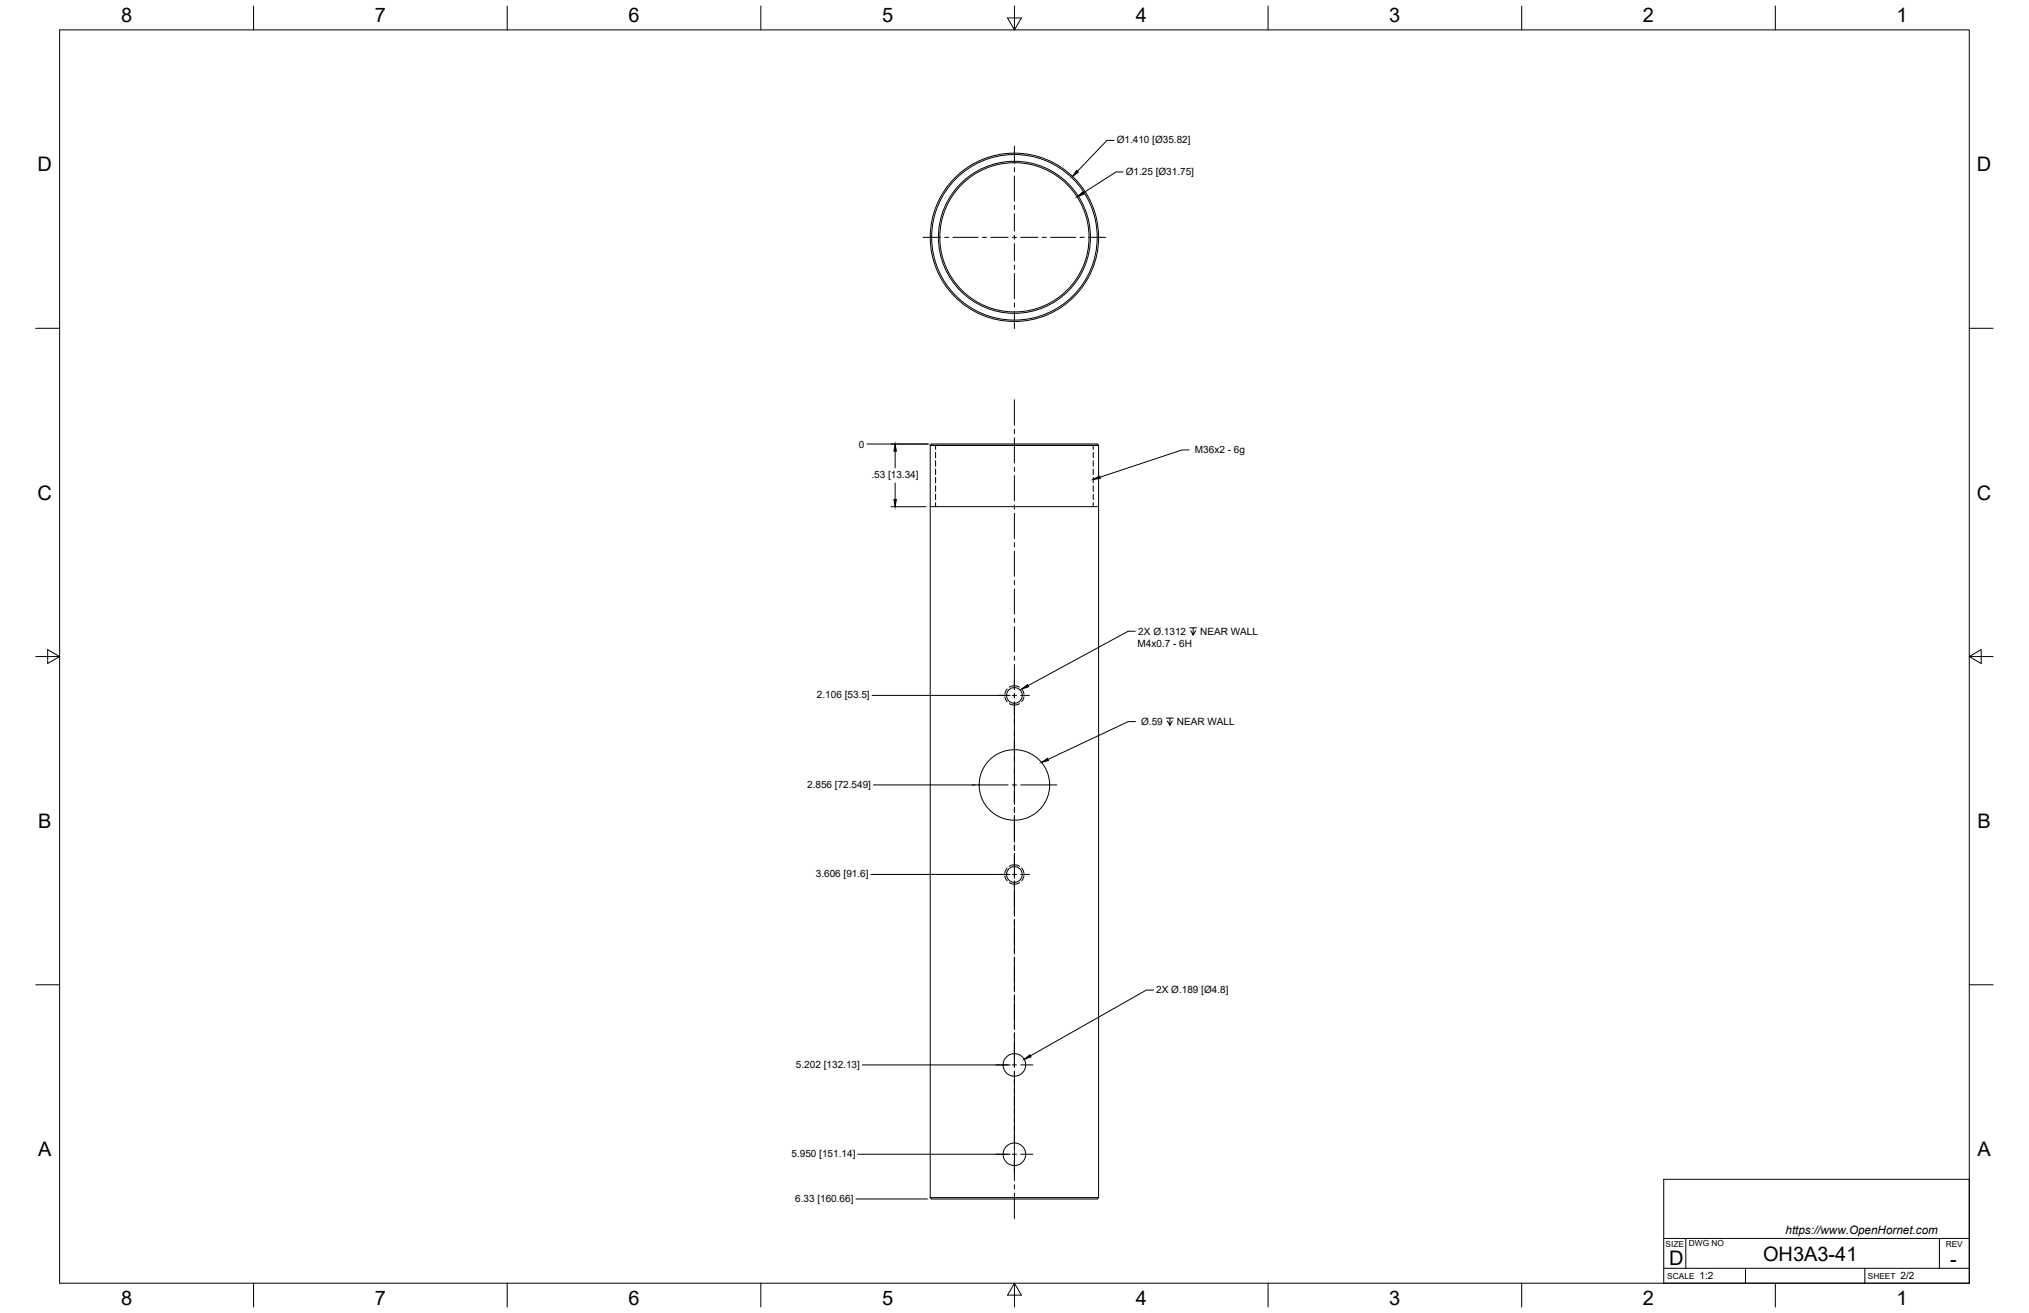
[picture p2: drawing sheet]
<svg xmlns="http://www.w3.org/2000/svg" width="864mm" height="559mm" viewBox="0 0 864 559" stroke-linecap="round" stroke-linejoin="round" font-family="sans-serif">
<!-- layer: Visible -->
<g fill="none" stroke="#000" stroke-width=".43">
<path d="M395.9 189.5h71.7M395.9 189.5a2.63 2.63 0 0 1 2.7-.5h66.3a2.63 2.63 0 0 1 2.7 .5M395.9 189.5v320.2M467.6 189.5v320.2a2.63 2.63 0 0 1-2.7 .6h-66.3a2.63 2.63 0 0 1-2.7-.6M395.9 215.6h71.7M395.9 509.7h71.7"/>
<circle cx="431.8" cy="101" r="35.8"/>
<circle cx="431.8" cy="101" r="32.4"/>
<circle cx="431.8" cy="101" r="31.8"/>
<circle cx="431.8" cy="101" r="35.2"/>
<circle cx="431.8" cy="296" r="3.3"/>
<circle cx="431.8" cy="334.1" r="15"/>
<circle cx="431.8" cy="372.2" r="3.3"/>
<circle cx="431.8" cy="453.2" r="4.8"/>
<circle cx="431.8" cy="491.3" r="4.8"/>
</g>
<!-- layer: Hidden -->
<g fill="none" stroke="#000" stroke-width=".43">
<path d="M398.2 189.5v1.8M398.2 192.5v2.4M398.2 196v2.4M398.2 199.6v2.4M465.3 189.5v1.8M465.3 192.5v2.4M465.3 196v2.4M465.3 199.6v2.4M398.2 203.2v2.4M398.2 206.8v2.3M398.2 210.3v2.4M398.2 213.9v1.7"/>
<path d="M465.3 203.2v2.4M465.3 206.8v2.3M465.3 210.3v2.4M465.3 213.9v1.7M427.7 296.6l1 2.1M428.7 293.2l-1 2.2M429.6 299.4l2.2 .7 2.1-.7M433.9 292.5l-2.3-.7-2 .7M434.8 293.2l1 2.2M435.8 296.5l-1 2.2M427.7 372.8l1 2.1M428.7 369.4l-1 2.2"/>
<path d="M429.6 368.7l2.1-.7 2.2 .7M429.6 375.6l2.1 .7 2.2-.7M434.8 369.4l1 2.2M435.8 372.7l-1 2.2"/>
</g>
<!-- layer: Border -->
<g fill="none" stroke="#000" stroke-width=".43">
<path d="M25.4 12.7h812.8v533.4h-812.8zM107.9 2.6v10.1M215.9 2.6v10.1M323.8 2.6v10.1M428.8 7.6h5.9l-2.9 5.1zM431.8 2.6v10.1M539.7 2.6v10.1M647.7 2.6v10.1M755.6 2.6v10.1M15.2 139.7h10.2M838.2 139.7h10.1M15.2 279.4h10.2"/>
<path d="M20.3 276.5l5.1 2.9-5.1 3zM838.2 279.4l5.1-2.9v5.9zM838.2 279.4h10.1M15.2 419.1h10.2M838.2 419.1h10.1M107.9 546.1v10.2M215.9 546.1v10.2M323.8 546.1v10.2M431.8 546.1l2.9 5.1h-5.9zM431.8 546.1v10.2M539.7 546.1v10.2M647.7 546.1v10.2"/>
<path d="M755.6 546.1v10.2"/>
</g>
<!-- layer: Titleblock -->
<path d="M708.1 501.9h130.1v44.2h-130.1zM708.1 539.8h130.1M708.1 527.1h130.1M717.5 527.1v12.7M742.9 539.8v6.3M793.7 539.8v6.3M825.5 527.1v12.7" fill="none" stroke="#000" stroke-width=".43"/>
<!-- layer: Smart Centers -->
<g fill="none" stroke="#000" stroke-width=".43">
<path d="M431.8 62.1v7.4M431.8 71.3v1.8M431.8 74.9v10.7M431.8 87.4v1.8M431.8 91v7.3M392.9 101h7.4M402.1 101h1.7M405.6 101h10.7M418.1 101h1.8M421.7 101h7.4M430.9 101h1.7M431.8 100.1v1.8"/>
<path d="M431.8 103.7v7.4M431.8 112.9v1.7M431.8 116.4v10.7M434.4 101h7.4M443.6 101h1.8M447.2 101h10.7M459.7 101h1.8M463.3 101h7.3M431.8 128.9v1.8M431.8 132.5v7.4M431.8 170.1v10.9M431.8 182.8v1.8"/>
<path d="M431.8 186.3v10.8M431.8 198.8v1.8M431.8 202.4v10.7M431.8 214.9v1.8M431.8 218.5v10.7M431.8 231v1.8M431.8 234.6v10.7M431.8 247.1v1.8M431.8 250.6v10.7M431.8 263.1v1.8M431.8 266.7v10.7M431.8 279.2v1.8"/>
<path d="M425.4 296h3.7M430.9 296h1.7M431.8 282.8v10.7M431.8 295.1v2M431.8 298.6v43.8M434.4 296h3.7M413.7 334.1h15.4M430.9 334.1h1.7M434.4 334.1h15.4M431.8 343.5v2.5M431.8 347.1v11.4M431.8 359.6v2.4"/>
<path d="M425.4 372.2h3.7M430.9 372.2h1.7M431.8 363.1v10.8M431.8 374.8v15.1M434.4 372.2h3.7M431.8 391.3v14.7M431.8 407.3v14.8M431.8 423.4v14.8M431.8 439.5v14.7M423.9 453.2h5.2M430.9 453.2h1.7M431.8 455.9v34"/>
<path d="M434.4 453.2h5.2M423.9 491.2h5.2M430.9 491.2h1.7M431.8 490.3v12.1M434.4 491.2h5.2M431.8 504.2v1.8M431.8 507.8v10.8"/>
</g>
<!-- layer: Hole Notes -->
<path d="M465.3 204l2.7-1.4 .3 1zM434.9 293.3l2.4-1.9 .5 .9zM443.3 324.5l2.6-1.8 .4 .9z" fill="#000" stroke="#000" stroke-width=".43"/>
<path d="M506.2 191.5h-3.1l-34.9 11.6M483.2 268.6h-3l-42.7 23.2M506.3 267.2h3.1M507.9 267.2v3.1l-1.1-1.9M508.9 268.4l-1 1.9M483.2 307.1h-3l-34.1 16.1M496.4 305.6h3M497.9 305.6v3.1l-1-1.8M499 306.9l-1.1 1.8" fill="none" stroke="#000" stroke-width=".43"/>
<!-- layer: FD_Dimensions -->
<g fill="none" stroke="#000" stroke-width=".43">
<path d="M474.2 59.8h-3.1l-12.5 13.1M478 73.2h-3l-14 9M369 189h26.4M381 192v7.1M379.2 215.6h15M381 205.5v7.1M371.2 296h58.8M371.8 334.1h43.2M370.7 372.2h59.3M491 421.4h-3.1l-49.3 27.9M367 453.2h63M365.1 491.2h64.9"/>
<path d="M364.3 510.3h30.5"/>
</g>
<path d="M458.2 72.5l.8 .7-2.5 1.9zM458.4 83.8l2.3-2.1 .6 .9zM381 189l.5 3h-1zM380.5 212.6h1l-.5 3zM435.9 450.9l2.4-2 .5 .9z" fill="#000" stroke="#000" stroke-width=".43"/>
<g font-size="8.5">
<text x="51.6" y="9.4">8</text>
<text x="159.5" y="9.4">7</text>
<text x="267.5" y="9.4">6</text>
<text x="375.4" y="9.3">5</text>
<text x="483.4" y="9.4">4</text>
<text x="591.3" y="9.4">3</text>
<text x="699.3" y="9.4">2</text>
<text x="807.2" y="9.4">1</text>
<text x="16" y="72.9">D</text>
<text x="841.4" y="72.9">D</text>
<text x="16" y="212.6">C</text>
<text x="841.4" y="212.6">C</text>
<text x="16.2" y="352.3">B</text>
<text x="841.7" y="352.3">B</text>
<text x="16.2" y="492">A</text>
<text x="841.7" y="492">A</text>
<text x="710.4" y="538.4">D</text>
<text x="750.4" y="536.7">OH3A3-41</text>
<text x="830.1" y="538.8">-</text>
<text x="51.6" y="555.5">8</text>
<text x="159.5" y="555.5">7</text>
<text x="267.5" y="555.5">6</text>
<text x="375.4" y="555.4">5</text>
<text x="483.4" y="555.5">4</text>
<text x="591.3" y="555.5">3</text>
<text x="699.3" y="555.5">2</text>
<text x="807.2" y="555.5">1</text>
</g>
<text font-size="5" x="760" y="525.2">https://www.OpenHornet.com</text>
<g font-size="4.3">
<text x="475.3" y="60.9">Ø1.410 [Ø35.82]</text>
<text x="479.1" y="74.3">Ø1.25 [Ø31.75]</text>
<text x="365.5" y="190.5">0</text>
<text x="508.6" y="192.6">M36x2 - 6g</text>
<text x="370.9" y="203.4">.53 [13.34]</text>
<text x="484.2" y="275.3">M4x0.7 - 6H</text>
<text x="484.5" y="270.3">2X Ø.1312</text>
<text x="510.9" y="270.3">NEAR WALL</text>
<text x="347.7" y="297.1">2.106 [53.5]</text>
<text x="485.7" y="308.7">Ø.59</text>
<text x="500.9" y="308.7">NEAR WALL</text>
<text x="343.5" y="335.2">2.856 [72.549]</text>
<text x="347.2" y="373.3">3.606 [91.6]</text>
<text x="492.1" y="422.5">2X Ø.189 [Ø4.8]</text>
<text x="338.8" y="454.3">5.202 [132.13]</text>
<text x="336.9" y="492.3">5.950 [151.14]</text>
<text x="338.4" y="511.4">6.33 [160.66]</text>
<text x="723.4" y="544.5">1:2</text>
<text x="809" y="544.5">2/2</text>
</g>
<g font-size="3.5">
<text x="708.9" y="530.9">SIZE</text>
<text x="718.9" y="530.5">DWG NO</text>
<text x="828.2" y="530.9">REV</text>
<text x="709.6" y="544.2">SCALE</text>
<text x="795" y="544.2">SHEET</text>
</g>
</svg>
